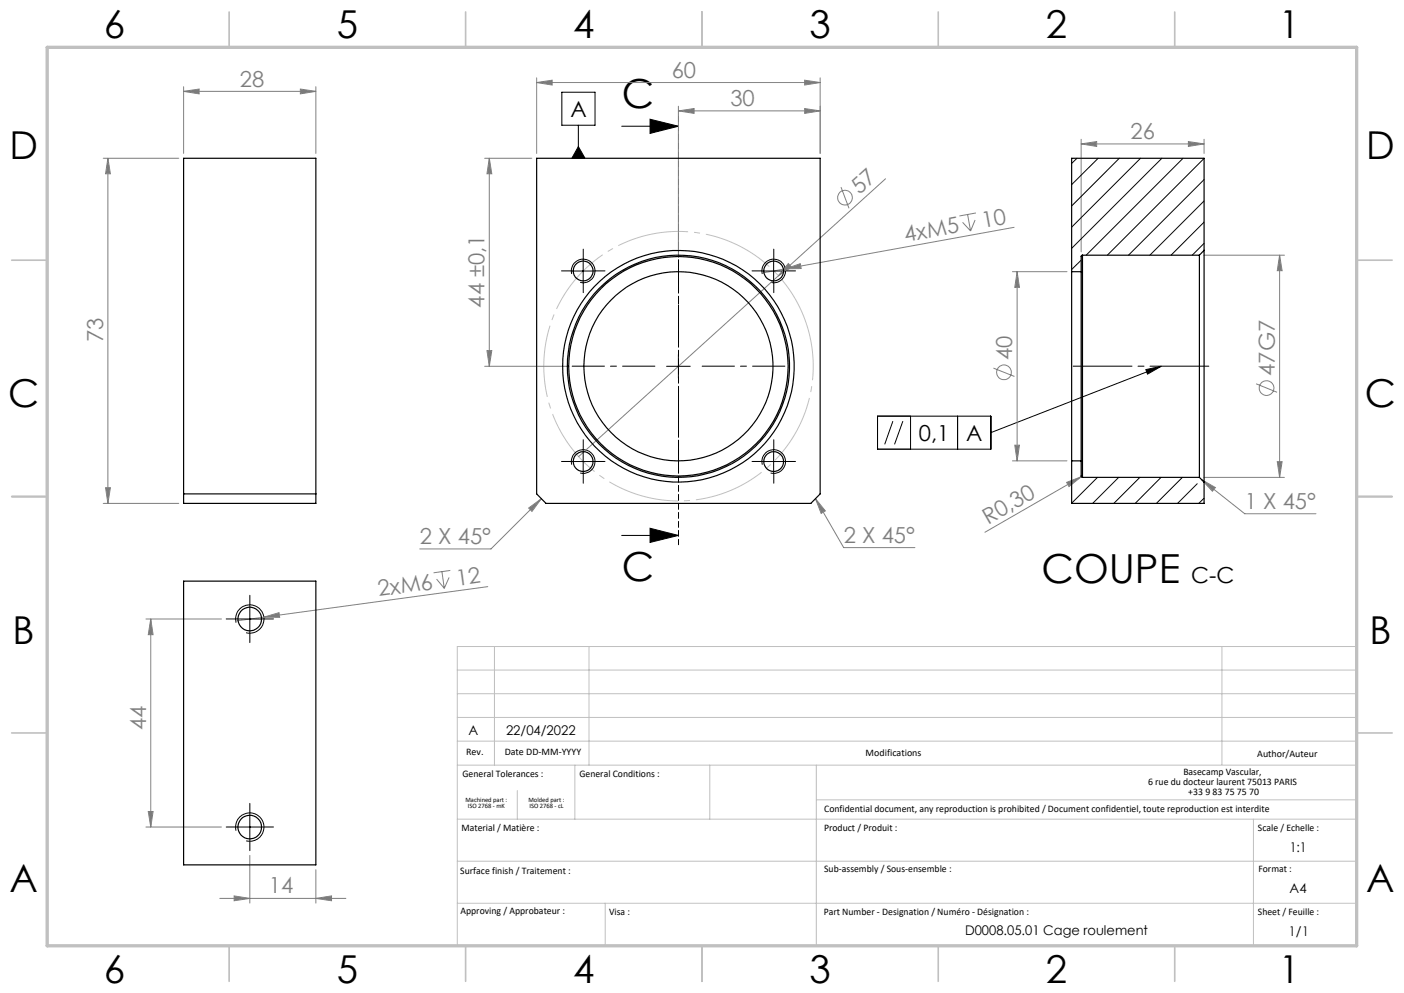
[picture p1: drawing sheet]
<svg xmlns="http://www.w3.org/2000/svg" width="297mm" height="210mm" viewBox="0 0 297 210" stroke-linecap="round" stroke-linejoin="round" font-family="sans-serif">
<g fill="none" stroke="#c0c0c0" stroke-width=".21">
<path d="M104.6 136.7v25.1M124.6 136.7v25.1M258.5 136.7v25M286.7 136.7h-190v63.3M96.7 151.7h190M96.7 156.7h190M96.7 146.7h190M96.7 141.7h190M96.7 173.2h190M96.7 161.8h190M109.4 167.2v6M121.6 161.8v11.4"/>
<path d="M150.1 161.8v11.4M172.7 161.8v38.1M172.7 169.1h114M265.1 173.2v26.7M96.7 182.1h190M96.7 191h190M128 191v8.9"/>
</g>
<g fill="none" stroke="#c0c0c0" stroke-width=".35">
<path d="M48.5 2.5v7.5M98.5 2.5v7.5M148.5 2.5v7.5M198.5 2.5v7.5M248.5 2.5v7.5M2.5 55h7.5M287 55h7.5M2.5 105h7.5M287 105h7.5M2.5 155h7.5M287 155h7.5M48.5 200v7.5"/>
<path d="M98.5 200v7.5M148.5 200v7.5M198.5 200v7.5M248.5 200v7.5"/>
</g>
<path d="M10 10h277v190h-277z" fill="none" stroke="#c0c0c0" stroke-width=".7"/>
<g fill="none" stroke="#808080" stroke-width=".21">
<path d="M38.8 19.3l3.3-.5v1.1zM38.8 18.3v14.1M38.8 19.3h28M63.5 18.8l3.3 .5-3.3 .6zM66.8 18.3v14.1M113.5 17.5l3.3-.5v1zM113.5 16.5v15.9M113.5 17.5h60M170.2 17l3.3 .5-3.3 .5zM173.5 16.5v15.9M21.8 33.5h16M22.8 33.5l.6 3.3h-1.1z"/>
<path d="M22.8 33.5v73M102.5 33.5h10M103.5 33.5l.5 3.3h-1zM103.5 33.5v44M143.5 23.5l3.3-.5v1zM143.5 22.5v31.5M143.5 23.5h30M170.2 23l3.3 .5-3.3 .5zM177.9 39.6l1.7 4.5M187.3 37.8l-22.7 20.5M228.7 30.4l3.3-.5v1.1zM228.7 29.4v23.9"/>
<path d="M228.7 30.4h26M251.4 29.9l3.3 .5-3.3 .6zM254.7 29.4v3M164.6 58.3l-42.2 38.3M166.1 56.9l3.2-1.1 .2 1zM166.1 56.9l-4.9 .8M166.8 55.7l.6 .8-2.8 1.8zM203.6 47l1.7 1.9M204.7 45.4l.6 3.5M206.3 46.5l-1 2.4M206.4 45l-3.4 .7M214.2 57.5h11.5"/>
<path d="M214.5 48.1l-48.4 8.8M215.2 57.5l.5 3.3h-1zM215.2 57.5v40M254.7 54h17M270.7 54v47M270.7 54l.5 3.2h-1zM102.5 77.5h17.5M103 74.1h1l-.5 3.4zM210.1 77.8l4.5 1.8M214.2 97.5h11.5M214.7 94.1h1l-.5 3.4zM265.7 81.2l4.5 1.8"/>
<path d="M270.2 97.6h1l-.5 3.4zM21.8 106.5h16M22.3 103.1h1.1l-.6 3.4zM111.8 107.4l2.7-1.9-2 2.7zM114.5 105.5l-10.6 10.6h-15.1M172.5 105.5l2.1 2.5-.9 .6zM172.5 105.5l6 10.3h15M225.6 102l3.1-1.2-2.6 2.1zM228.7 100.8l-20.3 11.8M229 100.7l-.3 .1M254.2 101.5l2.9 1.6-.6 .8zM254.2 101.5l9.1 7.1h15.1"/>
<path d="M254.7 101h17M30.9 130.9h15.9M31.9 130.9l.5 3.3h-1zM31.9 130.9v44M55.8 130.5l3.2-.9 .2 1zM55.8 130.5l-6 .8M92.4 122.5l1.6 1.9M93.5 120.9l.5 3.5M95 122.1l-1 2.3M95.2 120.6l-3.5 .5M103.2 124.1l-47.4 6.4M30.9 174.9h15.9"/>
<path d="M31.4 171.6h1l-.5 3.3zM46.5 190h26.7M49.5 189.5l3.3 .5-3.3 .5zM52.8 180.9v10.1M66.8 190l3.3-.5v1zM66.8 183.9v7.1"/>
<circle cx="178.8" cy="41.8" r="1.55"/>
<circle cx="212.4" cy="78.7" r="1.56"/>
<circle cx="267.9" cy="82.1" r="1.55"/>
</g>
<g fill="none" stroke="#000" stroke-width=".21">
<path d="M118.9 19.5h7v7h-7zM122.3 31l1.5 2.5h-2.8zM122.3 26.5v7M131.5 26.7h12M137.5 25.2l6 1.5-6 1.5zM120.9 57.3h5M120.9 58a2.5 2.5 0 0 1 2.2-3.2 2.5 2.5 0 0 1 2.7 2.7 2.5 2.5 0 0 1-3.1 2.2M123.4 54.8v5M161.1 57.3h5.1M161.3 58a2.49 2.49 0 0 1 2.1-3.2 2.49 2.49 0 0 1 2.7 2.7 2.49 2.49 0 0 1-3.1 2.2M163.7 54.8v5M141 77.5h5"/>
<path d="M143.5 75v5M242.4 78.2l3.2-.7-2.9 1.6zM245.6 77.5l-36 14M120.9 97.6h5M120.9 98.3a2.51 2.51 0 0 1 2.2-3.2 2.51 2.51 0 0 1 2.8 2.7 2.51 2.51 0 0 1-3.2 2.2M123.4 95.1v5M161.1 97.6h5.1M161.3 98.3a2.5 2.5 0 0 1 2.1-3.2 2.5 2.5 0 0 1 2.8 2.7 2.5 2.5 0 0 1-3.2 2.2M163.7 95.1v5M185.6 88h24v7h-24zM188.9 89.1l-1.8 4.9M191 89.1l-1.8 4.9"/>
<path d="M192.6 88v7M202.6 88v7M131.5 113.2h12M137.5 111.7l6 1.5-6 1.5zM49.9 131.7a3 3 0 0 1 2.6-3.8 3 3 0 0 1 3.3 3.2 3 3 0 0 1-3.7 2.7M50.3 130.9h5M52.8 128.4v5M49.9 175.7a3 3 0 0 1 2.7-3.8 3 3 0 0 1 3.2 3.3 3 3 0 0 1-3.7 2.6M50.3 174.9h5M52.8 172.4v5"/>
</g>
<path d="M170.8 69.1a28.5 28.5 0 0 0-47.8-11.5 28.5 28.5 0 0 0 13.1 47.4 28.5 28.5 0 0 0 35.1-34.4l-.4-1.5" fill="none" stroke="#c0c0c0" stroke-width=".21" stroke-dasharray="15.2 1.3 1.3 1.3" stroke-dashoffset="3.8" stroke-linecap="butt"/>
<path d="M227 77.4h28.7" fill="none" stroke="#000" stroke-width=".21" stroke-dasharray="15.2 1.3 1.3 1.3" stroke-dashoffset="2.8"/>
<path d="M143.5 24.7v90.5" fill="none" stroke="#000" stroke-width=".21" stroke-dasharray="1.3 .6" stroke-dashoffset=".1"/>
<g fill="none" stroke="#000" stroke-width=".21" stroke-dasharray="15.2 1.3 1.3 1.3">
<path d="M120.9 57.3h-2.1M123.4 54.8v-2.1M123.4 59.8v2.1M125.9 57.3h2.1M161.2 57.3h-2.1M163.7 54.8v-2.1M163.7 59.8v2.1M166.2 57.3h2.1M120.9 97.6h-2.1M123.4 95.1v-2.1M125.9 97.6h2.1M161.2 97.6h-2.1"/>
<path d="M163.7 95.1v-2.1M166.2 97.6h2.1M123.4 100.1v2.1M163.7 100.1v2.1M50.4 130.9h-2.5M52.9 128.4v-2.5M52.9 133.4v2.5M55.4 130.9h2.5M50.4 174.9h-2.5M52.9 172.4v-2.5M52.9 177.4v2.5M55.4 174.9h2.5"/>
</g>
<path d="M138.5 77.4h-17.5M143.5 72.4v-17.5M148.5 77.4h17.5M143.5 82.4v17.5" fill="none" stroke="#000" stroke-width=".21" stroke-dasharray="15.2 1.3 1.3 1.3" stroke-dashoffset="8.4"/>
<g fill="#000">
<path d="M242.4 78.2l3.2-.7-2.9 1.6z"/>
<path d="M137.5 25.2l6 1.5-6 1.5zM137.5 111.7l6 1.5-6 1.5z"/>
</g>
<g fill="#808080">
<path d="M166.8 55.7l.6 .8-2.8 1.8z"/>
<path d="M55.8 130.5l3.2-.9 .2 1z"/>
<path d="M166.1 56.9l3.2-1.1 .2 1z"/>
<path d="M225.6 102l3.1-1.2-2.6 2.1z"/>
<path d="M111.8 107.4l2.7-1.9-2 2.7zM172.5 105.5l2.1 2.5-.9 .6zM254.2 101.5l2.9 1.6-.6 .8z"/>
<path d="M228.7 30.4l3.3-.5v1.1zM251.4 29.9l3.3 .5-3.3 .6z"/>
<path d="M49.5 189.5l3.3 .5-3.3 .5zM66.8 190l3.3-.5v1z"/>
<path d="M143.5 23.5l3.3-.5v1zM170.2 23l3.3 .5-3.3 .5z"/>
<path d="M170.2 17l3.3 .5-3.3 .5zM113.5 17.5l3.3-.5v1z"/>
<path d="M31.9 130.9l.5 3.3h-1zM31.4 171.6h1l-.5 3.3zM22.8 33.5l.6 3.3h-1.1zM22.3 103.1h1.1l-.6 3.4zM215.2 57.5l.5 3.3h-1zM214.7 94.1h1l-.5 3.4zM270.7 54l.5 3.2h-1zM270.2 97.6h1l-.5 3.4z"/>
<path d="M103.5 33.5l.5 3.3h-1zM103 74.1h1l-.5 3.4z"/>
<path d="M38.8 19.3l3.3-.5v1.1zM63.5 18.8l3.3 .5-3.3 .6z"/>
</g>
<path d="M122.3 31l1.5 2.5h-2.8z" fill="#000"/>
<g fill="none" stroke="#000" stroke-width=".25">
<path d="M38.8 33.5h28v73h-28zM113.5 33.5h60v70.9l-2 2.1h-56l-2-2.1zM226.7 57.5v40M226.7 57.5h2M228.7 57.5v40M229 54l-.3 .1v3.4M229 54v47M229 54h24.7M253.7 54v47M254.7 52.9v49M254.7 52.9v-19.4h-28v24M254.7 52.9l-1 1.1"/>
<path d="M226.7 97.5v9h28v-4.6M226.7 97.5h2M228.7 97.5v3.3l.3 .2M38.8 104.4h28M229 101h24.7M253.7 101l1 .9M38.8 122.9h28v60h-28z"/>
<circle cx="123.4" cy="57.3" r="2.1"/>
<circle cx="163.7" cy="57.3" r="2.09"/>
<circle cx="143.5" cy="77.4" r="23.2"/>
<circle cx="143.5" cy="77.5" r="20"/>
<circle cx="143.5" cy="77.5" r="23.5"/>
<circle cx="143.5" cy="77.4" r="24.5"/>
<circle cx="123.4" cy="97.6" r="2.1"/>
<circle cx="163.7" cy="97.6" r="2.09"/>
<circle cx="52.8" cy="130.9" r="2.49"/>
<circle cx="52.8" cy="174.9" r="2.49"/>
</g>
<g fill="none" stroke="#000" stroke-width=".21">
<path d="M227.8 33.5l-1.1 1.1M232.3 33.5l-5.6 5.5M236.8 33.5l-10.1 10.1M241.3 33.5l-14.6 14.5M245.8 33.5l-19.1 19M250.3 33.5l-20.5 20.5M254.7 33.5l-20.5 20.5M254.7 38l-16 16M228.7 55l-2 2M254.7 42.5l-11.5 11.5M254.7 47l-7 7M254.7 51.5l-2.5 2.5"/>
<path d="M232.2 101l-5.5 5.4M236.6 101l-5.5 5.5M241.1 101l-5.5 5.5M245.6 101l-5.5 5.5M250.1 101l-5.5 5.5M253.3 102.3l-4.2 4.2M254.7 105.4l-1.1 1.1"/>
</g>
<g font-size="8.5">
<text x="131.5" y="22.8">C</text>
<text x="131.5" y="122.8">C</text>
<text x="220.3" y="123.3">COUPE</text>
</g>
<g font-size="8.1">
<text x="22" y="8">6</text>
<text x="71.2" y="8">5</text>
<text x="121.2" y="8">4</text>
<text x="171.3" y="8">3</text>
<text x="221.3" y="8">2</text>
<text x="270.5" y="8">1</text>
<text x="2" y="33.6">D</text>
<text x="289" y="33.6">D</text>
<text x="1.7" y="86.1">C</text>
<text x="288.7" y="86.1">C</text>
<text x="2.7" y="136.1">B</text>
<text x="289.7" y="136.1">B</text>
<text x="2" y="188.6">A</text>
<text x="289" y="188.6">A</text>
<text x="22" y="208">6</text>
<text x="71.2" y="208">5</text>
<text x="121.2" y="208">4</text>
<text x="171.3" y="208">3</text>
<text x="221.3" y="208">2</text>
<text x="270.5" y="208">1</text>
</g>
<g font-size="4.7" fill="#808080">
<text x="142.1" y="16.4">60</text>
<text x="50.7" y="18.3">28</text>
<text x="154.5" y="22.4">30</text>
<text x="239.2" y="29.4">26</text>
<text x="181.8" y="41.3" transform="rotate(-42 181.8 41.3)">57</text>
<text x="191.6" y="51.2" transform="rotate(-10 191.6 51.2)">4xM5</text>
<text x="208" y="48.2" transform="rotate(-10 208 48.2)">10</text>
<text x="102.5" y="65.1" transform="rotate(-90 102.5 65.1)">44 ±0,1</text>
<text x="21.8" y="72.4" transform="rotate(-90 21.8 72.4)">73</text>
<text x="214.1" y="76.2" transform="rotate(-90 214.1 76.2)">40</text>
<text x="269.7" y="79.5" transform="rotate(-90 269.7 79.5)">47G7</text>
<text x="263.3" y="107.6">1 X 45°</text>
<text x="209" y="111.1" transform="rotate(-30 209 111.1)">R0,30</text>
<text x="88.8" y="115.1">2 X 45°</text>
<text x="178.5" y="114.8">2 X 45°</text>
<text x="96.7" y="123.9" transform="rotate(-8 96.7 123.9)">12</text>
<text x="80.1" y="126.1" transform="rotate(-8 80.1 126.1)">2xM6</text>
<text x="30.9" y="154.3" transform="rotate(-90 30.9 154.3)">44</text>
<text x="56.9" y="189">14</text>
</g>
<g font-size="4.7">
<text x="120.7" y="24.7">A</text>
<text x="194.4" y="93.3">0,1</text>
<text x="204.4" y="93.3">A</text>
<text x="252" y="123.3">C-C</text>
</g>
<g font-size="2.8">
<text x="99.1" y="155.4">A</text>
<text x="107" y="155.4">22/04/2022</text>
<text x="272.8" y="180.2">1:1</text>
<text x="272.8" y="188.9">A4</text>
<text x="204.2" y="197.8">D0008.05.01 Cage roulement</text>
<text x="272.6" y="198">1/1</text>
</g>
<g font-size="2.1">
<text x="98.6" y="159.7">Rev.</text>
<text x="106.8" y="159.7">Date DD-MM-YYYY</text>
<text x="183.1" y="159.9">Modifications</text>
<text x="266" y="160.1">Author/Auteur</text>
<text x="97.8" y="164.2">General Tolerances :</text>
<text x="122.6" y="164.2">General Conditions :</text>
<text x="242.9" y="166">6 rue du docteur laurent 75013 PARIS</text>
<text x="250.3" y="163.9">Basecamp Vascular,</text>
<text x="174.3" y="171.7">Confidential document, any reproduction is prohibited / Document confidentiel, toute reproduction est interdite</text>
<text x="251.4" y="168.1">+33 9 83 75 75 70</text>
<text x="97.6" y="175.8">Material / Matière :</text>
<text x="174.3" y="175.8">Product / Produit :</text>
<text x="266.1" y="175.7">Scale / Echelle :</text>
<text x="97.4" y="184.9">Surface finish / Traitement :</text>
<text x="174.3" y="184.5">Sub-assembly / Sous-ensemble :</text>
<text x="266.2" y="184.5">Format :</text>
<text x="97.4" y="193.4">Approving / Approbateur :</text>
<text x="128.8" y="193.4">Visa :</text>
<text x="174.2" y="193.6">Part Number - Designation / Numéro - Désignation :</text>
<text x="266.1" y="193.6">Sheet / Feuille :</text>
</g>
<g font-size="1.4">
<text x="98.5" y="169.5">Machined part :</text>
<text x="99" y="171">ISO 2768 - mK</text>
<text x="111.8" y="169.5">Molded part :</text>
<text x="112" y="171">ISO 2768 - cL</text>
</g>
</svg>
